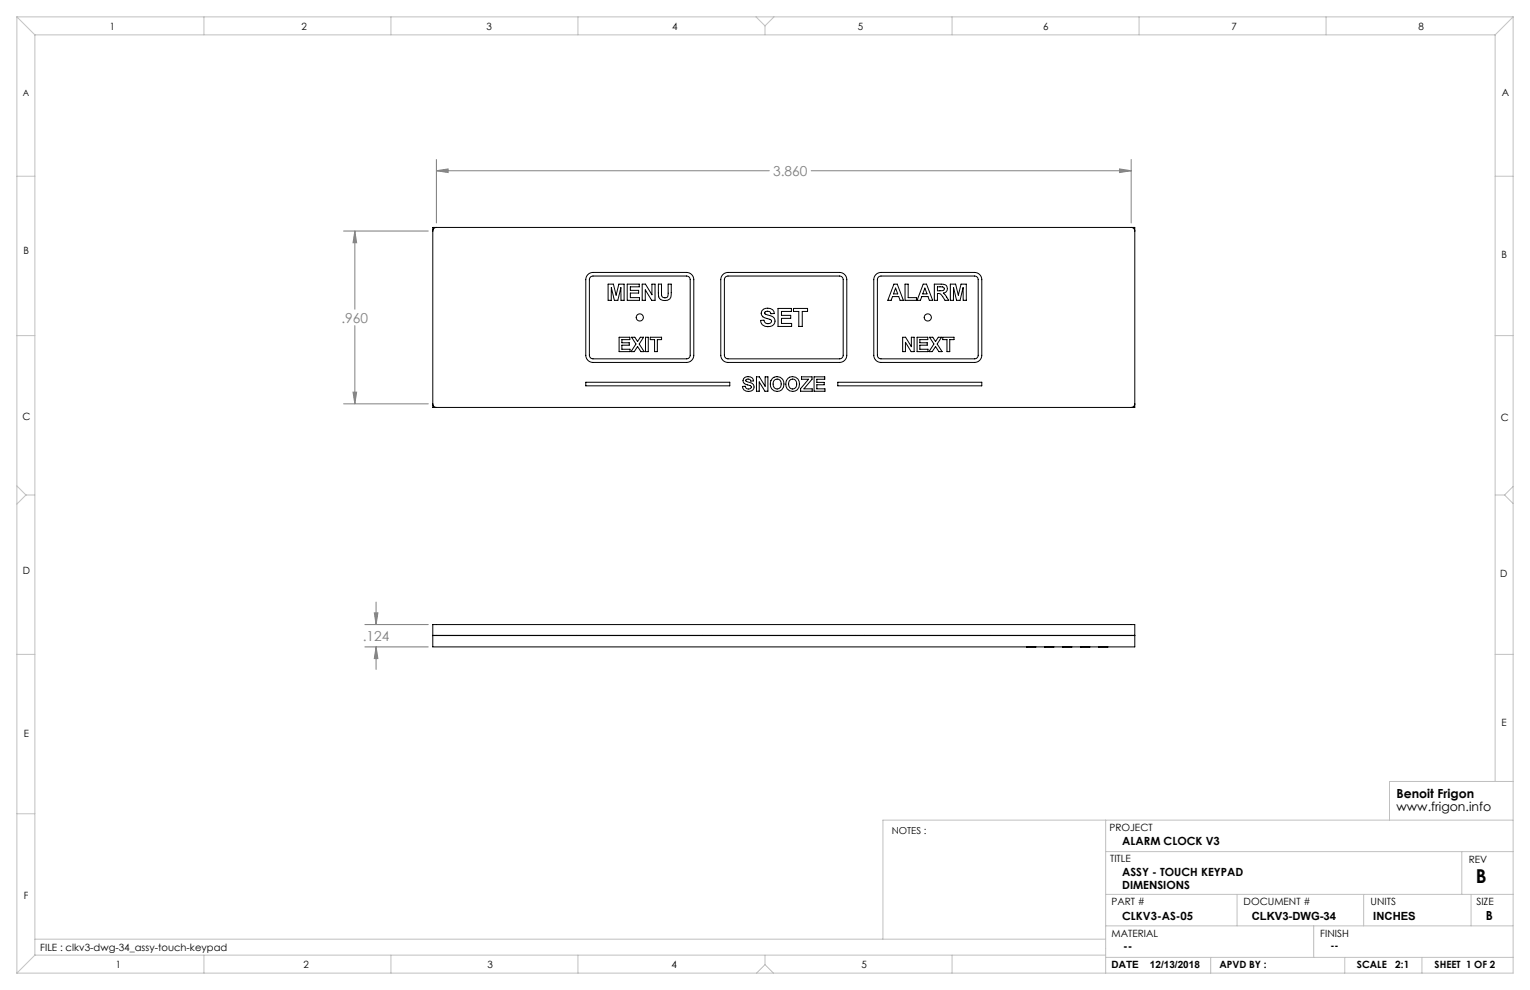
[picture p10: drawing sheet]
<svg xmlns="http://www.w3.org/2000/svg" width="432mm" height="279mm" viewBox="0 0 432 279" stroke-linecap="round" stroke-linejoin="round" font-family="sans-serif">
<g fill="none" stroke="#808080" stroke-width=".28">
<path d="M123.2 48.2l3.3-.5v1zM123.2 45v17.9M123.2 48.2h93.9M228.9 48.2h90.3M315.9 47.7l3.3 .5-3.3 .5zM319.2 45v17.9M97 65.2h23.9M100.1 65.2l.6 3.3h-1.1zM100.1 65.2v22.1M100.1 91.9v22.1M97 114h23.9M99.6 110.7h1.1l-.6 3.3z"/>
<path d="M103 176.3h17.9M105.6 173h1.1l-.6 3.3zM106.1 169.9v6.4M103 182.6h17.9M106.1 182.6l.6 3.3h-1.1zM106.1 182.6v6.3"/>
</g>
<g fill="none" stroke="#c0c0c0" stroke-width=".28">
<path d="M4.8 4.8l5 5M4.8 4.8h422.2M4.8 4.8v269.8M9.8 9.8h412.2M9.8 9.8v259.8M57.5 4.8v5M110.3 4.8v5M163.1 4.8v5M213.4 4.8l2.5 2.5M215.9 7.3v2.5M218.4 4.8l-2.5 2.5M268.7 4.8v5"/>
<path d="M321.5 4.8v5M374.3 4.8v5M422 9.8v210.7M427 4.8l-5 5M427 4.8v269.8h-422.2M4.8 49.7h5M422 49.7h5M4.8 94.7h5M422 94.7h5M4.8 137.1l2.5 2.6M7.3 139.7l-2.5 2.6M7.3 139.7h2.5"/>
<path d="M422 139.7h2.6M424.6 139.7l2.4 2.4M427 137.3l-2.4 2.4M4.8 184.7h5M422 184.7h5M4.8 229.7h5M312 231.5v43.1M427 231.5h-177.8v33.6M427 220.5h-34.8v11M312 240.3h115M312 252.4h115M349.1 252.4v8.9"/>
<path d="M384.9 252.4v8.9M412.6 240.3v12.1M415.2 252.4v8.9M9.8 265.1h302.2M9.8 269.6l-5 5M9.8 269.6h302.2M57.5 269.6v5M110.3 269.6v5M163.1 269.6v5M215.9 272.2l-2.4 2.4M215.9 272.2l2.4 2.4M215.9 269.6v2.6"/>
<path d="M268.7 269.6v5M312 270.2h115M312 261.3h115M341.7 270.2v4.4M370.8 261.3v8.9M379.5 270.2v4.4M401.3 270.2v4.4"/>
</g>
<path d="M315.9 47.7l3.3 .5-3.3 .5zM123.2 48.2l3.3-.5v1zM100.1 65.2l.6 3.3h-1.1zM99.6 110.7h1.1l-.6 3.3zM105.6 173h1.1l-.6 3.3zM106.1 182.6l.6 3.3h-1.1z" fill="#808080"/>
<g fill="none" stroke="#000" stroke-width=".28">
<path d="M122.1 64.2h198.2v50.8h-198.2zM123.2 64.2a1.02 1.02 0 0 0-1.1 1M165.9 77.5l.7-.5 .8-.1h26.4a2.03 2.03 0 0 1 2 2v21.4a2.03 2.03 0 0 1-2 2h-26.4a2.03 2.03 0 0 1-2.1-2v-21.4l.2-.8zM166.6 78.2l.8-.3h26.4a1.02 1.02 0 0 1 1 1v21.4a1.02 1.02 0 0 1-1 1h-26.4a1.02 1.02 0 0 1-1.1-1v-21.4zM204 77.5l.7-.5 .8-.1h31.5a2.03 2.03 0 0 1 2 2v21.4a2.03 2.03 0 0 1-2 2h-31.5a2.03 2.03 0 0 1-2.1-2v-21.4l.2-.8zM204.7 78.2l.8-.3h31.5a1.02 1.02 0 0 1 1 1v21.4a1.02 1.02 0 0 1-1 1h-31.5a1.02 1.02 0 0 1-1.1-1v-21.4zM247.2 77.5l.7-.5 .7-.1h26.5a2.03 2.03 0 0 1 2 2v21.4a2.03 2.03 0 0 1-2 2h-26.5a2.03 2.03 0 0 1-2-2v-21.4l.2-.8zM247.9 78.2l.7-.3h26.5a1.02 1.02 0 0 1 1 1v21.4a1.02 1.02 0 0 1-1 1h-26.5a1.02 1.02 0 0 1-1-1v-21.4zM319.2 64.2a1.02 1.02 0 0 1 1.1 1M171.6 80.2h1.5l.8 3.1 .7-3.1h1.5v4.6h-.8l-.1-3.6-.8 3.6h-1l-.9-3.6v3.6h-.9zM174.7 95.2h3v.7h-2.2v.8h2.1v.7h-2.1v1.2h2.3v.6h-3.1zM177 80.2h3.4v.8h-2.5v.9h2.3v.8h-2.3v1.3h2.6v.8h-3.5z"/>
<path d="M178.2 95.2h1l.7 1.2 .8-1.2h.9l-1.2 1.9 1.4 2.1h-.9l-1-1.4-.9 1.4h-.9l1.4-2.1zM181.2 80.2h1l1.8 3v-3h.9v4.6h-1l-1.8-3v3h-.9zM182.2 95.2h.8v4h-.8zM183.5 95.2h3.2v.7h-1.2v3.3h-.8v-3.3h-1.2zM185.8 80.2h.9v2.5a1 1 0 0 0 .9 1.4 1 1 0 0 0 1-1.4v-2.5h.8a6.7 6.7 0 0 1-.4 4.2 1.91 1.91 0 0 1-2 .4 1.91 1.91 0 0 1-1.2-1.7zM215 87.7a2.18 2.18 0 0 1 3.4 .2l.1 .6h-.9l-.2-.3a1.1 1.1 0 0 0-1.6 0l.1 .4 1.2 .4a1.61 1.61 0 0 1 1.6 1.8 1.61 1.61 0 0 1-2 1.4 1.83 1.83 0 0 1-2.1-1.8h1a1.12 1.12 0 0 0 1 .9 1.12 1.12 0 0 0 1.2-.7l-.2-.3-.8-.3a1.69 1.69 0 0 1-1.8-2.3zM219.6 87h3.8v.9h-2.8v1.1h2.6v.8h-2.6v1.5h2.8v.8h-3.8zM223.9 87h4v.9h-1.5v4.2h-1v-4.2h-1.5zM252.3 80.2h.9l1.8 4.6h-1l-.4-1.1h-1.7l-.4 1.1h-.9zM252.8 81.3l.6 1.6h-1.2zM254.8 95.2h.8l1.6 2.6v-2.6h.8v4h-.9l-1.6-2.6v2.6h-.7zM255.4 80.2h.9v3.8h2.3v.8h-3.2z"/>
<path d="M258.8 95.2h3v.7h-2.2v.8h2.1v.7h-2.1v1.2h2.3v.6h-3.1zM260.6 80.2h.9l1.7 4.6h-.9l-.4-1.1h-1.8l-.3 1.1h-1zM261 81.3l.6 1.6h-1.2zM262.3 95.2h1l.7 1.2 .8-1.2h.9l-1.2 1.9 1.4 2.1h-.9l-1-1.4-.9 1.4h-.9l1.4-2.1zM263.7 80.2a4.3 4.3 0 0 1 3.4 .4 1.27 1.27 0 0 1 .2 1.3 1.27 1.27 0 0 1-1.1 .8l.6 .6 .9 1.5h-1l-.6-1.1a1.34 1.34 0 0 0-1.5-.9v2h-.9zM264.6 81l1.7 .1 .2 .4-.1 .4a2.05 2.05 0 0 1-1.8 .2zM266.1 95.2h3.1v.7h-1.2v3.3h-.7v-3.3h-1.2zM268.2 80.2h1.5l.8 3.1 .7-3.1h1.5v4.6h-.9v-3.6l-.9 3.6h-.9l-.9-3.6v3.6h-.9zM122.1 114a1.02 1.02 0 0 0 1.1 1M165.3 107.9h40.7v1h-40.7zM209.8 106.9a1.63 1.63 0 0 1 2.9 .6l-.8 .1-.1-.3a.88 .88 0 0 0-1.3-.1l.1 .4 .9 .3a1.29 1.29 0 0 1 1.3 1.5 1.29 1.29 0 0 1-1.6 1.1 1.47 1.47 0 0 1-1.7-1.4l.8-.1a.85 .85 0 0 0 .8 .8 .85 .85 0 0 0 .9-.7l-1-.5a1.24 1.24 0 0 1-1.2-1.7zM213.5 106.4h.8l1.6 2.6v-2.6h.8v4h-.8l-1.6-2.6v2.6h-.8z"/>
<path d="M218 106.8a2.03 2.03 0 0 1 2.8 .3 2.03 2.03 0 0 1-.2 2.8 2.03 2.03 0 0 1-2.8-.2 2.54 2.54 0 0 1 .2-2.9zM218.4 107.5a1.23 1.23 0 0 1 1.6-.3 1.23 1.23 0 0 1 .4 1.6 1.21 1.21 0 0 1-1.6 .9 1.21 1.21 0 0 1-.6-1.8zM222.4 106.8a2.03 2.03 0 0 1 2.8 .3 2.03 2.03 0 0 1-.2 2.8 2.03 2.03 0 0 1-2.9-.2 2.54 2.54 0 0 1 .3-2.9zM222.7 107.5a1.23 1.23 0 0 1 1.7-.3 1.23 1.23 0 0 1 .4 1.6 1.21 1.21 0 0 1-1.6 .9 1.21 1.21 0 0 1-.6-1.8zM226.2 106.4h3v.6l-2.3 2.7h2.3v.7h-3.3v-.7l2.3-2.7h-2zM229.7 106.4h3.1v.6h-2.3v.9h2.1v.7h-2.1v1.1h2.3v.7h-3.1zM236.4 107.9h40.7v1h-40.7zM320.3 114a1.02 1.02 0 0 1-1.1 1M122.1 176.3h198.2v6.3h-198.2zM123.2 179.3h-1.1l198.2 .1-1.1-.1M162.8 179.3v.1M198.3 179.3v.1"/>
<path d="M200.9 179.3v.1M241.5 179.3v.1M244.1 179.3v.1M279.6 179.3v.1M289.8 182.6h2.5M289.8 182.6h.1M292.3 182.6h.1M294.9 182.6h2.5M294.9 182.6h.1M297.4 182.6h.1M299.9 182.6h2.6M299.9 182.6h.1"/>
<path d="M302.5 182.6h.1M305 182.6h2.6M305 182.6h.1M307.6 182.6h.1M310.1 182.6h2.5M310.1 182.6h.1M312.6 182.6h.1"/>
<circle cx="180.6" cy="89.6" r="1.02"/>
<circle cx="261.8" cy="89.6" r="1.02"/>
</g>
<text font-size="5.4" x="416.5" y="249.1">B</text>
<g font-size="3.9" fill="#808080">
<text x="218.2" y="49.7">3.860</text>
<text x="96.4" y="91.1">.960</text>
<text x="102.4" y="180.9">.124</text>
</g>
<g font-size="3.5">
<text x="394.1" y="225.3">Benoit Frigon</text>
<text x="394.1" y="228.8">www.frigon.info</text>
<text x="419.3" y="259.7">B</text>
</g>
<g font-size="3.2">
<text x="316.7" y="238.4">ALARM CLOCK V3</text>
<text x="316.7" y="247.3">ASSY - TOUCH KEYPAD</text>
<text x="316.7" y="250.8">DIMENSIONS</text>
<text x="316.7" y="259.7">CLKV3-AS-05</text>
<text x="353.3" y="259.7">CLKV3-DWG-34</text>
<text x="387.6" y="259.7">INCHES</text>
<text x="317" y="268.2">--</text>
</g>
<g font-size="2.8">
<text x="31" y="8.5">1</text>
<text x="85.1" y="8.5">2</text>
<text x="137.3" y="8.5">3</text>
<text x="189.7" y="8.5">4</text>
<text x="242.1" y="8.5">5</text>
<text x="294.4" y="8.5">6</text>
<text x="347.6" y="8.5">7</text>
<text x="400.3" y="8.5">8</text>
<text x="423.8" y="27.2">A</text>
<text x="6.7" y="71.8">B</text>
<text x="423.8" y="72.8">B</text>
<text x="6.4" y="118.6">C</text>
<text x="423.5" y="118.9">C</text>
<text x="6.5" y="162.1">D</text>
<text x="423.4" y="163">D</text>
<text x="6.7" y="207.9">E</text>
<text x="423.7" y="204.9">E</text>
<text x="313.1" y="234.6">PROJECT</text>
<text x="313.3" y="243.2">TITLE</text>
<text x="414.5" y="243.6">REV</text>
<text x="6.7" y="253.8">F</text>
<text x="313.7" y="255.3">PART #</text>
<text x="351" y="255.3">DOCUMENT #</text>
<text x="386.8" y="255.3">UNITS</text>
<text x="416.7" y="255.3">SIZE</text>
<text x="11.4" y="268.4">FILE : clkv3-dwg-34_assy-touch-keypad</text>
<text x="313.7" y="264.6">MATERIAL</text>
<text x="372.6" y="264.5">FINISH</text>
<text x="375.5" y="267.9">--</text>
<text x="32.7" y="273.3">1</text>
<text x="85.7" y="273.3">2</text>
<text x="137.6" y="273.3">3</text>
<text x="189.6" y="273.3">4</text>
<text x="243.2" y="273.2">5</text>
<text x="313.7" y="273.3">DATE</text>
<text x="324.5" y="273.3">12/13/2018</text>
<text x="344.1" y="273.1">APVD BY :</text>
<text x="383" y="273.1">SCALE</text>
<text x="393.8" y="273.1">2:1</text>
<text x="404.9" y="273.1">SHEET 1 OF 2</text>
</g>
<text font-size="2.7" x="251.7" y="235.2">NOTES :</text>
<text font-size="2.5" x="6.4" y="27">A</text>
</svg>
